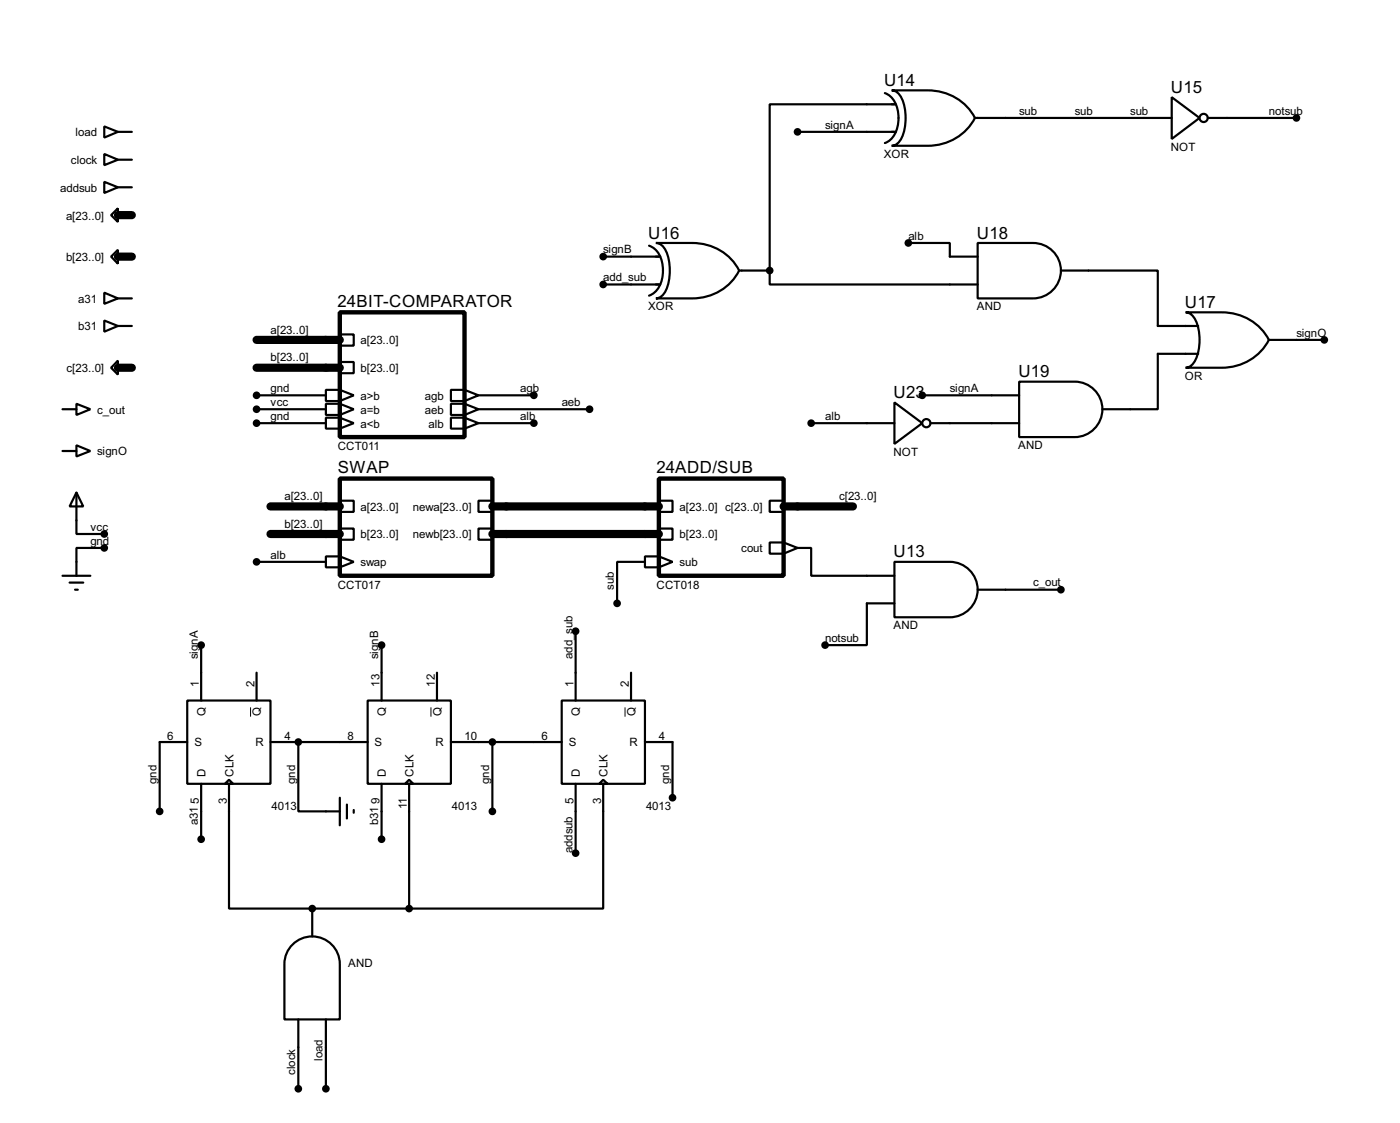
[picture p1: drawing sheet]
<svg xmlns="http://www.w3.org/2000/svg" width="256mm" height="206mm" viewBox="0 0 256 206" stroke-linecap="round" stroke-linejoin="round" font-family="sans-serif">
<path d="M21.6 39.4h2.6M21.6 47h2.6M21.6 67.4h2.6M47 67.4h15.3M47 62.3h15.3M49.6 92.8h12.7M49.6 97.8h12.7M90.2 92.8h30.5M90.2 97.8h30.5M143.6 92.8h12.7" fill="none" stroke="#000" stroke-width="1.5"/>
<g fill="none" stroke="#000" stroke-width=".4">
<path d="M162.1 17.1a4.5 4.5 0 0 1 2.5 4.5 4.6 4.6 0 0 1-2.5 4.6M163.4 16.6h6.6a9.6 9.6 0 0 1 8.6 5 9.6 9.6 0 0 1-8.6 5.1h-6.6a2.2 2.2 0 0 0 1.8-1.5 9.2 9.2 0 0 0-.4-7.8l-.9-.7zM164.1 19.1h-23.1v30.5M214.7 17.8l5.1 3.8-5.1 3.9zM19.1 23.2l2.5 1-2.5 1zM19.1 28.2l2.5 1.1-2.5 1zM19.1 33.3l2.5 1-2.5 1.1zM21.6 38.2v2.5l-1.2-1.3zM21.6 24.2h2.6M21.6 29.3h2.6M21.6 34.3h2.6M146.1 24.2h18"/>
<path d="M178.6 21.6h36.1M221.3 21.6h16.2M19.1 53.6l2.5 1.1-2.5 1zM19.1 58.7l2.5 1-2.5 1.1zM20.4 47l1.2-1.2v2.5zM21.6 59.7h2.6M21.6 54.7h2.6M110.5 52.1h10.5M110.5 47h10.5M118.9 45a4.4 4.4 0 0 1 2.6 4.6 4.6 4.6 0 0 1-2.6 4.6M120.2 44.5h6.6a9.4 9.4 0 0 1 8.6 5.1 9.5 9.5 0 0 1-8.6 5.1h-6.6a2.2 2.2 0 0 0 1.8-1.5 9.2 9.2 0 0 0-.4-7.8l-.9-.8zM135.4 49.6h5.6"/>
<path d="M141 49.6v2.5h38.1M166.4 44.5h7.6v2.5h5.1M179.1 44.5h10.2a5.1 5.1 0 0 1 5.1 5.1 5.1 5.1 0 0 1-5.1 5.1h-10.2zM194.4 49.6h17.7v10.1h7.4M217.2 57.2h6.6a9.6 9.6 0 0 1 8.7 5.1 9.6 9.6 0 0 1-8.7 5.1h-6.6a2.22 2.22 0 0 0 1.8-1.5 9 9 0 0 0-.3-7.8l-1-.8zM11.5 75h2.5M14 74l2.6 1-2.6 1zM21.6 66.1v2.5l-1.2-1.2zM47 72.4h12.7M47 77.5h12.7M47 75h12.7M59.7 71.4h2.6l2.5 1-2.5 1.1h-2.6z"/>
<path d="M59.7 74h2.6l2.5 1-2.5 1h-2.6zM59.7 76.5h2.6l2.5 1-2.5 1h-2.6zM62.3 61.3h2.5v2h-2.5zM62.3 66.3h2.5v2.1h-2.5zM62.3 71.4v2.1M62.3 74v2M62.3 76.5v2M82.6 71.4h2.5l2.6 1-2.6 1.1h-2.5zM82.6 74h2.5l2.6 1-2.6 1h-2.5zM82.6 76.5h2.5l2.6 1-2.6 1h-2.5zM85.1 71.4v2.1M85.1 74v2"/>
<path d="M85.1 76.5v2M87.7 72.4h10.1M87.7 77.5h10.1M87.7 75h20.3M148.6 77.5h15.3M163.9 73.7l5.1 3.8-5.1 3.8zM169 72.4h17.7M170.5 77.5h16.2M186.7 69.9h10.2a5.1 5.1 0 0 1 5.1 5.1 5.1 5.1 0 0 1-5.1 5.1h-10.2zM219.5 64.8h-7.4v10.2h-10.1M232.5 62.3h10.1M11.5 82.6h2.5"/>
<path d="M14 81.6l2.6 1-2.6 1zM14 90.2l1.3 2.6h-2.5zM14 90.2v7.6h5.1M62.3 91.7h2.5v2.1h-2.5zM62.3 96.8h2.5v2.1h-2.5zM87.7 91.7h2.5v2.1h-2.5zM87.7 96.8h2.5v2.1h-2.5zM120.7 91.7h2.5v2.1h-2.5zM120.7 96.8h2.5v2.1h-2.5zM141 91.7h2.6v2.1h-2.6zM141 99.4h2.6l2.5 1-2.5 1h-2.6zM143.6 99.4v2"/>
<path d="M11.5 105.5h5.1M12.8 106.7h2.5M13.8 108h.5M19.1 100.4h-5.1v5.1M36.9 118.2v10.1M47 102.9h12.7M59.7 101.9h2.6l2.5 1-2.5 1h-2.6zM62.3 101.9v2M69.9 118.2v10.1M105.5 115.6v12.7M118.2 101.9h2.5l2.5 1-2.5 1h-2.5zM118.2 102.9h-5.1v7.6"/>
<path d="M120.7 101.9v2M146.1 100.4h2.5v5.1h15.3M163.9 102.9h10.1a5.1 5.1 0 0 1 5.1 5.1 5.1 5.1 0 0 1-5.1 5.1h-10.1zM163.9 110.5h-5.1v7.7h-7.6M179.1 108h15.3M34.3 128.3h15.3v15.3h-15.3zM34.3 135.9h-5v12.7M47 123.2v5.1M49.6 135.9h17.8M54.7 135.9v12.7h7.6M67.4 128.3h15.2v15.3h-15.2zM80.1 123.2v5.1"/>
<path d="M82.6 135.9h20.3M90.2 135.9v12.7M102.9 128.3h15.3v15.3h-15.3zM115.6 123.2v5.1M118.2 135.9h5v10.2M36.9 143.6v10.1M41.2 143.6l.8-.8 .7 .8zM42 143.6v22.8h15.2M62.3 146.1v5.1M63.6 147.4v2.5M64.8 148.4v.5M69.9 143.6v10.1"/>
<path d="M74.2 143.6l.8-.8 .7 .8zM75 143.6v22.8M105.5 143.6v12.7M109.8 143.6l.7-.8 .8 .8zM110.5 143.6v22.8h-35.5M53.3 173.3a5.1 5.1 0 0 1 5.6-1.5 5.1 5.1 0 0 1 3.4 4.8v10.1h-10.2v-10.1a5 5 0 0 1 1.2-3.3zM57.2 166.4h17.8M57.2 166.4v5.1M54.7 186.7v12.7M59.7 186.7v12.7"/>
<circle cx="220.5" cy="21.6" r=".75"/>
<circle cx="169.7" cy="77.5" r=".75"/>
</g>
<g fill="#000">
<circle cx="141" cy="49.6" r=".2"/>
<circle cx="54.7" cy="135.9" r=".2"/>
<circle cx="57.2" cy="166.4" r=".2"/>
</g>
<g fill="#000" stroke="#000" stroke-width=".4">
<circle cx="146.1" cy="24.2" r=".5"/>
<circle cx="237.5" cy="21.6" r=".5"/>
<circle cx="110.5" cy="47" r=".5"/>
<circle cx="110.5" cy="52.1" r=".5"/>
<circle cx="141" cy="49.6" r=".5"/>
<circle cx="166.4" cy="44.5" r=".5"/>
<circle cx="47" cy="75" r=".5"/>
<circle cx="47" cy="72.4" r=".5"/>
<circle cx="47" cy="77.5" r=".5"/>
<circle cx="97.8" cy="77.5" r=".5"/>
<circle cx="97.8" cy="72.4" r=".5"/>
<circle cx="108" cy="75" r=".5"/>
<circle cx="148.6" cy="77.5" r=".5"/>
<circle cx="168.9" cy="72.4" r=".5"/>
<circle cx="242.6" cy="62.3" r=".5"/>
<circle cx="19.1" cy="97.8" r=".5"/>
<circle cx="19.1" cy="100.4" r=".5"/>
<circle cx="36.8" cy="118.2" r=".5"/>
<circle cx="47" cy="102.9" r=".5"/>
<circle cx="69.9" cy="118.2" r=".5"/>
<circle cx="105.4" cy="115.6" r=".5"/>
<circle cx="113" cy="110.5" r=".5"/>
<circle cx="151.1" cy="118.2" r=".5"/>
<circle cx="194.3" cy="108" r=".5"/>
<circle cx="54.6" cy="135.9" r=".5"/>
<circle cx="90.2" cy="135.9" r=".5"/>
<circle cx="29.2" cy="148.6" r=".5"/>
<circle cx="36.8" cy="153.7" r=".5"/>
<circle cx="69.9" cy="153.7" r=".5"/>
<circle cx="90.2" cy="148.6" r=".5"/>
<circle cx="105.4" cy="156.3" r=".5"/>
<circle cx="123.2" cy="146.1" r=".5"/>
<circle cx="57.2" cy="166.4" r=".5"/>
<circle cx="74.9" cy="166.4" r=".5"/>
<circle cx="54.6" cy="199.4" r=".5"/>
<circle cx="59.7" cy="199.4" r=".5"/>
</g>
<path d="M45.9 129.6v1.7M79 129.6v1.7M114.5 129.6v1.7" fill="none" stroke="#000" stroke-width=".18"/>
<path d="M62.3 57.2h22.8v22.9h-22.8zM62.3 87.7h27.9v17.8h-27.9zM120.7 87.7h22.9v17.8h-22.9z" fill="none" stroke="#000" stroke-width=".8"/>
<g font-size="3.5">
<text x="162" y="15.8">U14</text>
<text x="214.5" y="17">U15</text>
<text x="118.8" y="43.7">U16</text>
<text x="179" y="43.7">U18</text>
<text x="61.9" y="56.1">24BIT-COMPARATOR</text>
<text x="217.1" y="56.4">U17</text>
<text x="186.6" y="69.1">U19</text>
<text x="163.7" y="72.9">U23</text>
<text x="61.9" y="86.7">SWAP</text>
<text x="120.3" y="86.7">24ADD/SUB</text>
<text x="163.7" y="102.1">U13</text>
</g>
<g font-size="2.4">
<text x="151.2" y="23.6">signA</text>
<text x="186.7" y="21">sub</text>
<text x="196.9" y="21">sub</text>
<text x="207.1" y="21">sub</text>
<text x="232.5" y="21">notsub</text>
<text x="13.9" y="25">load</text>
<text x="161.9" y="28.9">XOR</text>
<text x="214.5" y="27.7">NOT</text>
<text x="11.1" y="35.1">addsub</text>
<text x="13" y="30">clock</text>
<text x="12.1" y="40.2">a[23..0]</text>
<text x="12.1" y="47.8">b[23..0]</text>
<text x="110.5" y="46.4">signB</text>
<text x="166.4" y="43.9">alb</text>
<text x="110.5" y="51.5">add_sub</text>
<text x="14.4" y="55.4">a31</text>
<text x="118.7" y="56.8">XOR</text>
<text x="178.9" y="56.8">AND</text>
<text x="14.4" y="60.5">b31</text>
<text x="49.6" y="61.1">a[23..0]</text>
<text x="66.1" y="63.1">a[23..0]</text>
<text x="237.5" y="61.7">signO</text>
<text x="12.2" y="68.1">c[23..0]</text>
<text x="49.6" y="66.2">b[23..0]</text>
<text x="49.6" y="71.8">gnd</text>
<text x="66.1" y="68.1">b[23..0]</text>
<text x="95.3" y="71.8">agb</text>
<text x="174" y="71.8">signA</text>
<text x="217" y="69.5">OR</text>
<text x="17.8" y="75.8">c_out</text>
<text x="49.6" y="74.4">vcc</text>
<text x="49.6" y="76.9">gnd</text>
<text x="66.1" y="73.2">a&gt;b</text>
<text x="66.1" y="75.8">a=b</text>
<text x="77.9" y="73.2">agb</text>
<text x="77.9" y="75.8">aeb</text>
<text x="95.3" y="76.9">alb</text>
<text x="102.9" y="74.4">aeb</text>
<text x="151.2" y="76.9">alb</text>
<text x="17.8" y="83.4">signO</text>
<text x="61.9" y="82.5">CCT011</text>
<text x="66.1" y="78.3">a&lt;b</text>
<text x="78.5" y="78.3">alb</text>
<text x="163.7" y="83.5">NOT</text>
<text x="186.5" y="82.2">AND</text>
<text x="52.1" y="91.6">a[23..0]</text>
<text x="66.1" y="93.6">a[23..0]</text>
<text x="75.7" y="93.6">newa[23..0]</text>
<text x="124.5" y="93.6">a[23..0] c[23..0]</text>
<text x="153.7" y="91.6">c[23..0]</text>
<text x="16.6" y="99.8">gnd</text>
<text x="16.6" y="97.2">vcc</text>
<text x="52.1" y="96.7">b[23..0]</text>
<text x="66.1" y="98.6">b[23..0]</text>
<text x="75.7" y="98.6">newb[23..0]</text>
<text x="124.5" y="98.6">b[23..0]</text>
<text x="135.8" y="101.2">cout</text>
<text x="49.6" y="102.3">alb</text>
<text x="61.9" y="107.9">CCT017</text>
<text x="66.1" y="103.7">swap</text>
<text x="112.5" y="108" transform="rotate(-90 112.5 108)">sub</text>
<text x="120.3" y="107.9">CCT018</text>
<text x="124.5" y="103.7">sub</text>
<text x="189.3" y="107.4">c_out</text>
<text x="151.2" y="117.6">notsub</text>
<text x="163.7" y="115.3">AND</text>
<text x="36.3" y="120.7" transform="rotate(-90 36.3 120.7)">signA</text>
<text x="36.4" y="125.8" transform="rotate(-90 36.4 125.8)">1</text>
<text x="46.6" y="125.8" transform="rotate(-90 46.6 125.8)">2</text>
<text x="69.3" y="120.7" transform="rotate(-90 69.3 120.7)">signB</text>
<text x="69.5" y="125.8" transform="rotate(-90 69.5 125.8)">13</text>
<text x="79.6" y="125.8" transform="rotate(-90 79.6 125.8)">12</text>
<text x="104.9" y="120.7" transform="rotate(-90 104.9 120.7)">add_sub</text>
<text x="105.1" y="125.8" transform="rotate(-90 105.1 125.8)">1</text>
<text x="115.2" y="125.8" transform="rotate(-90 115.2 125.8)">2</text>
<text x="37.7" y="131.2" transform="rotate(-90 37.7 131.2)">Q</text>
<text x="47.8" y="131.2" transform="rotate(-90 47.8 131.2)">Q</text>
<text x="70.7" y="131.2" transform="rotate(-90 70.7 131.2)">Q</text>
<text x="80.9" y="131.2" transform="rotate(-90 80.9 131.2)">Q</text>
<text x="106.3" y="131.2" transform="rotate(-90 106.3 131.2)">Q</text>
<text x="116.4" y="131.2" transform="rotate(-90 116.4 131.2)">Q</text>
<text x="30.7" y="135.5">6</text>
<text x="35.6" y="136.7">S</text>
<text x="46.8" y="136.7">R</text>
<text x="52.1" y="135.5">4</text>
<text x="63.7" y="135.5">8</text>
<text x="68.6" y="136.7">S</text>
<text x="79.8" y="136.7">R</text>
<text x="85.1" y="135.5">10</text>
<text x="99.2" y="135.5">6</text>
<text x="104.2" y="136.7">S</text>
<text x="115.3" y="136.7">R</text>
<text x="120.7" y="135.5">4</text>
<text x="28.6" y="143.6" transform="rotate(-90 28.6 143.6)">gnd</text>
<text x="37.7" y="142.2" transform="rotate(-90 37.7 142.2)">D</text>
<text x="42.7" y="142.2" transform="rotate(-90 42.7 142.2)">CLK</text>
<text x="54" y="143.6" transform="rotate(-90 54 143.6)">gnd</text>
<text x="70.7" y="142.2" transform="rotate(-90 70.7 142.2)">D</text>
<text x="75.8" y="142.2" transform="rotate(-90 75.8 142.2)">CLK</text>
<text x="89.6" y="143.5" transform="rotate(-90 89.6 143.5)">gnd</text>
<text x="106.3" y="142.2" transform="rotate(-90 106.3 142.2)">D</text>
<text x="111.3" y="142.2" transform="rotate(-90 111.3 142.2)">CLK</text>
<text x="122.6" y="143.6" transform="rotate(-90 122.6 143.6)">gnd</text>
<text x="36.4" y="147.3" transform="rotate(-90 36.4 147.3)">5</text>
<text x="41.5" y="147.3" transform="rotate(-90 41.5 147.3)">3</text>
<text x="49.8" y="148.3">4013</text>
<text x="69.5" y="147.3" transform="rotate(-90 69.5 147.3)">9</text>
<text x="74.6" y="148.3" transform="rotate(-90 74.6 148.3)">11</text>
<text x="82.8" y="148.3">4013</text>
<text x="105.1" y="147.3" transform="rotate(-90 105.1 147.3)">5</text>
<text x="110.1" y="147.3" transform="rotate(-90 110.1 147.3)">3</text>
<text x="118.4" y="148.3">4013</text>
<text x="36.3" y="151.2" transform="rotate(-90 36.3 151.2)">a31</text>
<text x="69.3" y="151.2" transform="rotate(-90 69.3 151.2)">b31</text>
<text x="104.9" y="156.3" transform="rotate(-90 104.9 156.3)">addsub</text>
<text x="63.8" y="177.1">AND</text>
<text x="54.1" y="196.9" transform="rotate(-90 54.1 196.9)">clock</text>
<text x="59.1" y="194.4" transform="rotate(-90 59.1 194.4)">load</text>
</g>
</svg>
